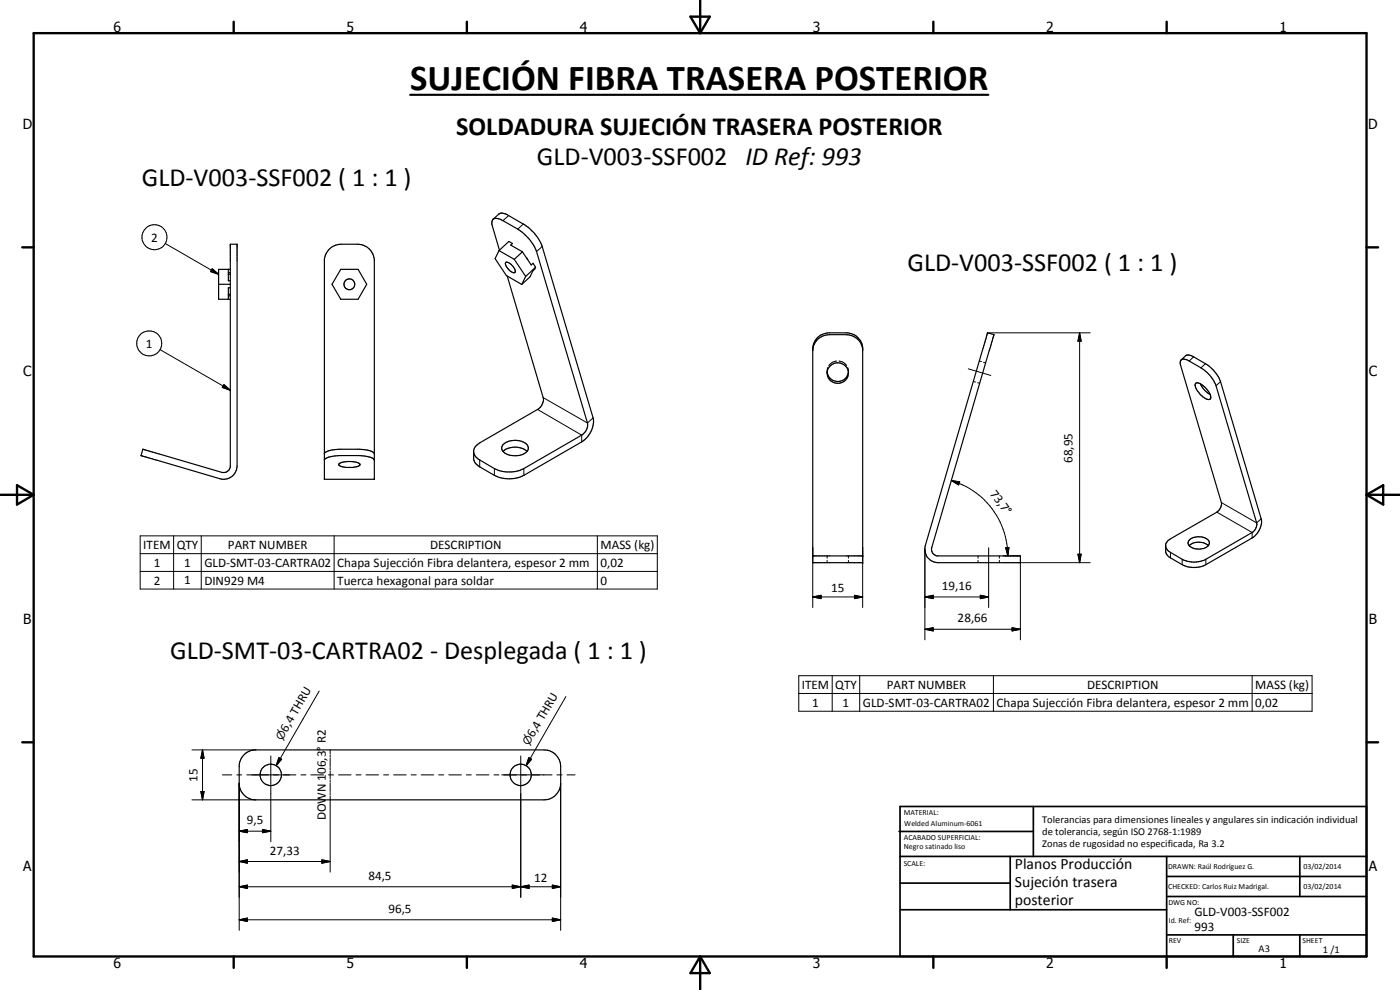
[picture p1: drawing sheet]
<svg xmlns="http://www.w3.org/2000/svg" width="420mm" height="297mm" viewBox="0 0 420 297" stroke-linecap="round" stroke-linejoin="round" font-family="sans-serif">
<g fill="none" stroke="#000" stroke-width=".35">
<path d="M69.1 73.3h2.1v66.5a4 4 0 0 1-5.2 3.8l-23.7-6.9 .6-1.9 23.7 6.9a2.04 2.04 0 0 0 2.5-1.6zM98.6 75l1.3-1 1.4-.6 6-.1a5.1 5.1 0 0 1 5 4.5v66h-14.9v-66l.4-1.6zM148 65.8l.4-.3 1.7 .3 5.3 2.9a13.7 13.7 0 0 1 5.6 6.8l15.3 51.4a3.7 3.7 0 0 1-1.7 3.7l-17.4 10a10 10 0 0 1-8.8 0l-4.9-2.8-.9-1-.5-1M148 65.8l1.7-1.5a2.54 2.54 0 0 1 2.9 .4l4.4 2.5a13.3 13.3 0 0 1 5.7 6.8l15.3 51.4a7.4 7.4 0 0 1-3.4 7.2l-17.4 10a10 10 0 0 1-8.8 0l-4.4-2.5-1.4-1.2-.5-1.1v-2.7l.5-1 1.4-1.2 17.3-10a3.5 3.5 0 0 0 1.7-3.6l-10.8-36.5M148 65.8l-.4 .7v.9l2.3 7.7M149.8 75.2l2.9-2.8 1.1 .7-.5 .4 3.5 2.1M149.8 75.2l4.5 2.6M149.8 75.2l-1.2 2.4 3.4 5.1 4.6 2.6M151.8 78.7a3 3 0 0 1 2.8 3 1.5 1.5 0 0 1-1.9-.8l-1-1.5zM154.3 77.8l3.5 5.1M156.8 75.6l2.6 3.9 .6-.5 .7 1.2M156.8 75.6l-2.5 2.2"/>
<path d="M158.2 77.6l.2 .3M65.6 85.3h3.5M68.5 81.8h.6M68.5 80.8v3.4h.6M68.5 88.8h.6M68.5 88.3h.6M68.5 82.3h.6M69.1 80.8h-3.5v9h3.5M69.1 86.4h-.6v3.4M102.3 80.8h5.2l2.6 4.5-2.6 4.5h-5.2l-2.7-4.5zM157.8 82.9l-1.2 2.4M160.7 80.2l-1.7 2.9-2.4 2.2"/>
<path d="M160.7 80.2l-2.9 2.7M296.4 99.9l1.9 .5-18.7 63.9a2.01 2.01 0 0 0 1.6 2.5h25v2h-24.7a4 4 0 0 1-3.8-5.1zM245.2 101.5l1.2-1 2-.6h6.1a5 5 0 0 1 4.4 4.3v64.6h-15v-64.2l.3-1.4zM248.2 111.7a3.2 3.2 0 0 0 3.2 2.8 3.2 3.2 0 0 0 3.2-2.8M258.9 104.7a5 5 0 0 0-5-4.3h-4.9a4.9 4.9 0 0 0-5.1 4.8M354.5 108l1.5-1.4 1.5 .1 5.4 3.2 1.5 1.4 1.4 2.1 12.7 42.3a6 6 0 0 1-2.7 5.7l-13.9 8a7.9 7.9 0 0 1-7.1 0l-3.9-2.2-.7-.7-.4-.8 .2-2.7 1.3-1.3 13.9-8a3 3 0 0 0 1.4-2.9l-12.3-41.2a1.27 1.27 0 0 1 .2-1.6 1.27 1.27 0 0 1 1.7-.1l4.2 2.5a10.8 10.8 0 0 1 4.5 5.3l12.2 41.2a3 3 0 0 1-1.3 2.9l-13.9 8a7.9 7.9 0 0 1-7.1 0l-4.2-2.5-.6-.8-.2-.6M358.8 115.1a2.59 2.59 0 0 1 2.8 1.1 3.7 3.7 0 0 1 1.7 3.5 2.06 2.06 0 0 1-2.6-.9 4.6 4.6 0 0 1-2-3.6zM360.2 115.1a6.8 6.8 0 0 0 3 3.3M97.4 138a4.1 4.1 0 0 1 3.4-1.2l7.1-.1a5.7 5.7 0 0 1 4.4 1.3M97.4 136.1a6.6 6.6 0 0 1 4.4-1.3l7.6 .1a4.4 4.4 0 0 1 2.9 1.2M101.7 139.2a7 7 0 0 1 6.3 0 .87 .87 0 0 1-1.1 .9l-2.9 .2a2.57 2.57 0 0 1-2.3-1zM150.9 135.5a5.6 5.6 0 0 1 7.2 0"/>
<path d="M150.9 133.4a5.4 5.4 0 0 1 7.4 .2 1.9 1.9 0 0 1-1.6 2.8 5.5 5.5 0 0 1-6-1.3l-.1-.8zM243.9 166.8h15M356.9 163.7a4.5 4.5 0 0 1 5.7 0M357.1 161.9a4.2 4.2 0 0 1 5.8 .6 2.13 2.13 0 0 1-2.6 2.2 3.3 3.3 0 0 1-3.7-1.6l.1-.8zM73.1 226.7a5 5 0 0 1 3.7-1.7h86.5a5 5 0 0 1 5 5v5a5 5 0 0 1-5 5h-86.5a5 5 0 0 1-5-4.5v-6l.4-1.5z"/>
<circle cx="104.8" cy="85.3" r="1.63"/>
<circle cx="251.5" cy="111.9" r="3.1"/>
<circle cx="81.3" cy="232.5" r="3.2"/>
<circle cx="156.3" cy="232.5" r="3.2"/>
</g>
<g fill="none" stroke="#000" stroke-width=".3">
<path d="M49.6 73.1l16 9.2M152.6 64.7l-1.7 1.5M157 67.2l-1.6 1.5M162.7 74l-1.7 1.5M63.7 80.6l1.9 1.7-2.4-.8zM296.4 99.9h30.8M324 99.9l.5 2.5h-1zM324 99.9v68.9M48 104.9l21.1 12.2M67.2 115.4l1.9 1.7-2.4-.9zM163 119.3l13.3 7.6 1.7-1.5M248.2 111.8v.1"/>
<path d="M248.4 110.3l-.2 1.4M251.1 108.3l-1.5 .5-.9 .9M251.8 108.3l1.1 .3 1.2 1.1M254.4 110.3l.2 1.4M254.6 111.8v.1M290.6 110.7l6.7 1.9M292.1 114.5l.7 .1M293.4 114.8l.6 .2M293.9 108.3l.6 .2M295.2 108.7l.6 .2M358.2 107.1l-1.3 1.2M361.8 109.1l-1.4 1.3"/>
<path d="M366.3 114.5l-1.4 1.2M144 138v2.1M161.3 122.9l13.3 7.7v2M148.4 140.6v2M157.2 140.6v2M285.5 144.2l2.5 .4-.3 .9zM285.5 144.2a23.6 23.6 0 0 1 17 22.6M365.2 153.7l10.6 6.1v1.6M366.6 150.8l10.5 6.1 1.4-1.2M42.1 160.8h155.2v15.9h-155.2zM42.1 166.1h155.2M42.1 171.4h155.2"/>
<path d="M52.1 160.8v15.9M60.4 160.8v15.9M100.3 160.8v15.9M179.3 160.8v15.9M243.9 179.1l2.5-.5v1zM243.9 179.1h15M243.9 164.3v18M248.2 166.8v.7M248.2 168.1v.7M254.6 166.8v.7M254.6 168.1v.7M256.4 178.6l2.5 .5-2.5 .5z"/>
<path d="M258.9 164.3v18M277.6 179.1l2.5-.5v1zM277.6 164.8v27.2M277.6 179.1h19.1M293.5 166.8v.7M293.5 168.1v.7M294.2 178.6l2.5 .5-2.5 .5zM296.7 164.3v18M299.9 166.8v.7M299.9 168.1v.7M301.2 166.8h4.4M301.8 164.3h1l-.3 2.5z"/>
<path d="M323.5 166.3h1l-.5 2.5zM327.2 168.8h-21v23.2M351.3 165.7v1.7M354.8 167.8v1.6M361.9 167.8v1.6M277.6 188.8l2.5-.5v1zM277.6 188.8h28.6M303.7 188.3l2.5 .5-2.5 .5zM95.8 207.3l-12.9 22.4M169.8 209l-11.9 20.7M239.7 202.7h154.1v10.7h-154.1zM239.7 208.1h154.1"/>
<path d="M249.8 202.7v10.7M258 202.7v10.7M298.1 202.7v10.7M375.8 202.7v10.7M57.6 225h19.2M57.6 240h19.2M60.3 237.5h.9l-.4 2.5zM60.8 225l.4 2.5h-.9zM60.8 225v15M66.7 232.5h2.8M71.1 232.5h1.4M71.8 235v44.1"/>
<path d="M74.1 232.5h14.7M81.3 226.8v25.8M83.7 227.3l.8 .5-1.6 1.9zM90.3 232.5h1.5M93.3 232.5h3.8M98.6 232.5h1.5M99.1 225v1.2M99.1 226.6v.6M99.1 227.5v2.5M99.1 230.3v.6M99.1 231.3v2.4M99.1 234.1v.6"/>
<path d="M99.1 235v2.5M99.1 237.8v.6M99.1 238.8v22.9M101.6 232.5h3.8M106.8 232.5h1.6M109.8 232.5h3.8M115.1 232.5h1.5M118.1 232.5h3.8M123.4 232.5h1.5M126.4 232.5h3.8M131.6 232.5h1.6M134.7 232.5h3.8"/>
<path d="M139.9 232.5h1.5M142.9 232.5h3.8M148.2 232.5h1.5M150.6 232.5h15.1M156.3 226.8v42.4M158.7 227.3l.8 .5-1.6 1.9zM167.2 232.5h1.5M168.3 235v44.1M170.2 232.5h2.4M71.8 249.4l2.4-.5v1zM71.8 258.5l2.4-.5v1zM71.8 249.4h9.5"/>
<path d="M71.8 258.5h27.3M78.8 248.9l2.5 .5-2.5 .5zM96.6 258l2.5 .5-2.5 .5zM71.8 266.1l2.4-.5v1zM71.8 276l2.4-.5v1zM71.8 266.1h96.5M71.8 276h96.5M153.7 265.6l2.6 .5-2.6 .5zM156.3 266.1l2.5-.5v1zM165.8 265.6l2.5 .5-2.5 .5zM165.8 275.5l2.5 .5-2.5 .5z"/>
<circle cx="46.4" cy="71.2" r="3.7"/>
<circle cx="44.8" cy="103" r="3.8"/>
</g>
<g fill="#000">
<circle cx="296.4" cy="99.9" r=".18"/>
<circle cx="243.9" cy="166.8" r=".18"/>
<circle cx="258.9" cy="166.8" r=".18"/>
<circle cx="258.9" cy="168.8" r=".18"/>
</g>
<g fill="none" stroke="#000" stroke-width=".71">
<path d="M10.1 9.9h400v277.1h-400zM70.1 6.5v3.4M140.1 6.5v3.4M207.2 5h5.8l-2.9 4.9zM210.1 0v9.9M280.1 6.5v3.4M350.1 6.5v3.4M6.7 74.2h3.4M410.1 74.2h3.5M.1 148.5h10M5.1 145.6l5 2.9-5 2.9zM410.1 148.5h10"/>
<path d="M410.1 148.5l5-2.9v5.8zM6.7 222.7h3.4M410.1 222.7h3.5M70.1 287v3.4M140.1 287v3.4M210.1 287v10M210.1 287l2.9 5h-5.8zM280.1 287v3.4M350.1 287v3.4"/>
</g>
<g fill="none" stroke="#000" stroke-width=".51">
<path d="M269.8 249.5h40.3M270.1 242h140v45h-140zM270.1 257h140M303.2 257v16M310.1 242v15M350.1 257v30M390.1 257v12M270.1 265h33.1M270.1 273h80M350.1 269h60M350.1 263h60M350.1 280.5h60"/>
<path d="M370.1 280.5v6.5M390.1 280.5v6.5"/>
</g>
<path d="M123.1 28.4h173.5" fill="none" stroke="#000" stroke-width=".63"/>
<g fill="#000">
<path d="M63.7 80.6l1.9 1.7-2.4-.8zM67.2 115.4l1.9 1.7-2.4-.9zM324 99.9l.5 2.5h-1zM285.5 144.2l2.5 .4-.3 .9zM243.9 179.1l2.5-.5v1zM256.4 178.6l2.5 .5-2.5 .5zM277.6 179.1l2.5-.5v1zM294.2 178.6l2.5 .5-2.5 .5zM301.8 164.3h1l-.3 2.5zM323.5 166.3h1l-.5 2.5zM277.6 188.8l2.5-.5v1zM303.7 188.3l2.5 .5-2.5 .5z"/>
<path d="M60.3 237.5h.9l-.4 2.5zM60.8 225l.4 2.5h-.9zM83.7 227.3l.8 .5-1.6 1.9zM158.7 227.3l.8 .5-1.6 1.9zM71.8 249.4l2.4-.5v1zM71.8 258.5l2.4-.5v1zM78.8 248.9l2.5 .5-2.5 .5zM96.6 258l2.5 .5-2.5 .5zM71.8 266.1l2.4-.5v1zM71.8 276l2.4-.5v1zM153.7 265.6l2.6 .5-2.6 .5zM156.3 266.1l2.5-.5v1z"/>
<path d="M165.8 265.6l2.5 .5-2.5 .5zM165.8 275.5l2.5 .5-2.5 .5z"/>
</g>
<text font-size="11" x="123.1" y="26.9">SUJECIÓN FIBRA TRASERA POSTERIOR</text>
<g font-size="7.9">
<text x="136.9" y="40.6">SOLDADURA SUJECIÓN TRASERA POSTERIOR</text>
<text x="161.2" y="49.6">GLD-V003-SSF002 ID Ref: 993</text>
<text x="42.5" y="55.7">GLD-V003-SSF002 ( 1 : 1 )</text>
<text x="272.4" y="81.4">GLD-V003-SSF002 ( 1 : 1 )</text>
<text x="51" y="197.8">GLD-SMT-03-CARTRA02 - Desplegada ( 1 : 1 )</text>
</g>
<g font-size="4.7">
<text x="304.6" y="260.8">Planos Producción</text>
<text x="304.6" y="266.2">Sujeción trasera</text>
<text x="304.6" y="271.6">posterior</text>
</g>
<g font-size="4.2">
<text x="34" y="9.6">6</text>
<text x="104" y="9.6">5</text>
<text x="174" y="9.6">4</text>
<text x="244" y="9.6">3</text>
<text x="314" y="9.6">2</text>
<text x="384" y="9.6">1</text>
<text x="6.8" y="38.7">D</text>
<text x="410.6" y="38.7">D</text>
<text x="7" y="112.9">C</text>
<text x="410.8" y="112.9">C</text>
<text x="7" y="187.1">B</text>
<text x="410.8" y="187.1">B</text>
<text x="7" y="261.4">A</text>
<text x="410.8" y="261.4">A</text>
<text x="34" y="290.4">6</text>
<text x="104" y="290.4">5</text>
<text x="174" y="290.4">4</text>
<text x="244" y="290.4">3</text>
<text x="314" y="290.4">2</text>
<text x="384" y="290.4">1</text>
</g>
<g font-size="3.9">
<text x="45.4" y="72.5">2</text>
<text x="43.8" y="104.3">1</text>
<text x="321.9" y="138.9" transform="rotate(-90 321.9 138.9)">68,95</text>
<text x="296.9" y="148.1" transform="rotate(53 296.9 148.1)">73,7°</text>
<text x="43" y="164.7">ITEM</text>
<text x="53" y="164.7">QTY</text>
<text x="68.4" y="164.7">PART NUMBER</text>
<text x="129.1" y="164.7">DESCRIPTION</text>
<text x="180.2" y="164.8">MASS (kg)</text>
<text x="46.1" y="170.1">1</text>
<text x="55.3" y="170.1">1</text>
<text x="61.3" y="170.1">GLD-SMT-03-CARTRA02</text>
<text x="101.2" y="170.1">Chapa Sujección Fibra delantera, espesor 2 mm</text>
<text x="180.2" y="170.1">0,02</text>
<text x="46.1" y="175.4">2</text>
<text x="55.3" y="175.3">1</text>
<text x="61.3" y="175.4">DIN929 M4</text>
<text x="101.2" y="175.4">Tuerca hexagonal para soldar</text>
<text x="180.2" y="175.4">0</text>
<text x="249.4" y="177.5">15</text>
<text x="282.6" y="177">19,16</text>
<text x="287.4" y="186.7">28,66</text>
<text x="240.7" y="206.7">ITEM</text>
<text x="250.6" y="206.7">QTY</text>
<text x="266.1" y="206.7">PART NUMBER</text>
<text x="326.3" y="206.7">DESCRIPTION</text>
<text x="376.7" y="206.8">MASS (kg)</text>
<text x="243.7" y="212">1</text>
<text x="252.9" y="212">1</text>
<text x="258.9" y="212">GLD-SMT-03-CARTRA02</text>
<text x="299.1" y="212.1">Chapa Sujección Fibra delantera, espesor 2 mm</text>
<text x="376.7" y="212">0,02</text>
<text x="86.1" y="219.8" transform="rotate(-60 86.1 219.8)">6,4 THRU</text>
<text x="160.1" y="221.5" transform="rotate(-60 160.1 221.5)">6,4 THRU</text>
<text x="97.8" y="223" transform="rotate(-90 97.8 223)">R2</text>
<text x="59.3" y="234.5" transform="rotate(-90 59.3 234.5)">15</text>
<text x="74" y="247.3">9,5</text>
<text x="97.8" y="246.2" transform="rotate(-90 97.8 246.2)">DOWN 106,3°</text>
<text x="81" y="256.4">27,33</text>
<text x="110.6" y="264">84,5</text>
<text x="160.3" y="264.5">12</text>
<text x="116.6" y="273.9">96,5</text>
<text x="358.5" y="275">GLD-V003-SSF002</text>
<text x="358.5" y="279.4">993</text>
</g>
<g font-size="3.3">
<text x="84.7" y="222.3" transform="rotate(-60 84.7 222.3)">n</text>
<text x="158.7" y="223.9" transform="rotate(-60 158.7 223.9)">n</text>
</g>
<g font-size="3.1">
<text x="312.7" y="246.8">Tolerancias para dimensiones lineales y angulares sin indicación individual</text>
<text x="312.7" y="250.4">de tolerancia, según ISO 2768-1:1989</text>
<text x="312.7" y="254">Zonas de rugosidad no especificada, Ra 3.2</text>
<text x="377.7" y="285.6">A3</text>
<text x="397" y="285.9">1 /1</text>
</g>
<g font-size="2.4">
<text x="271.2" y="244.4">MATERIAL:</text>
<text x="271.3" y="252">ACABADO SUPERFICIAL:</text>
<text x="271.4" y="247.9">Welded Aluminum-6061</text>
<text x="271.3" y="254.6">Negro satinado liso</text>
<text x="271.2" y="259.7">SCALE:</text>
<text x="350.6" y="260.8">DRAWN: Raúl Rodríguez G.</text>
<text x="391.2" y="260.6">03/02/2014</text>
<text x="350.6" y="266.9">CHECKED: Carlos Ruiz Madrigal.</text>
<text x="391.2" y="266.7">03/02/2014</text>
<text x="350.6" y="271.4">DWG NO:</text>
<text x="350.8" y="276.9">Id. Ref:</text>
<text x="350.8" y="282.8">REV</text>
<text x="371.2" y="282.9">SIZE</text>
<text x="390.9" y="282.9">SHEET</text>
</g>
</svg>
